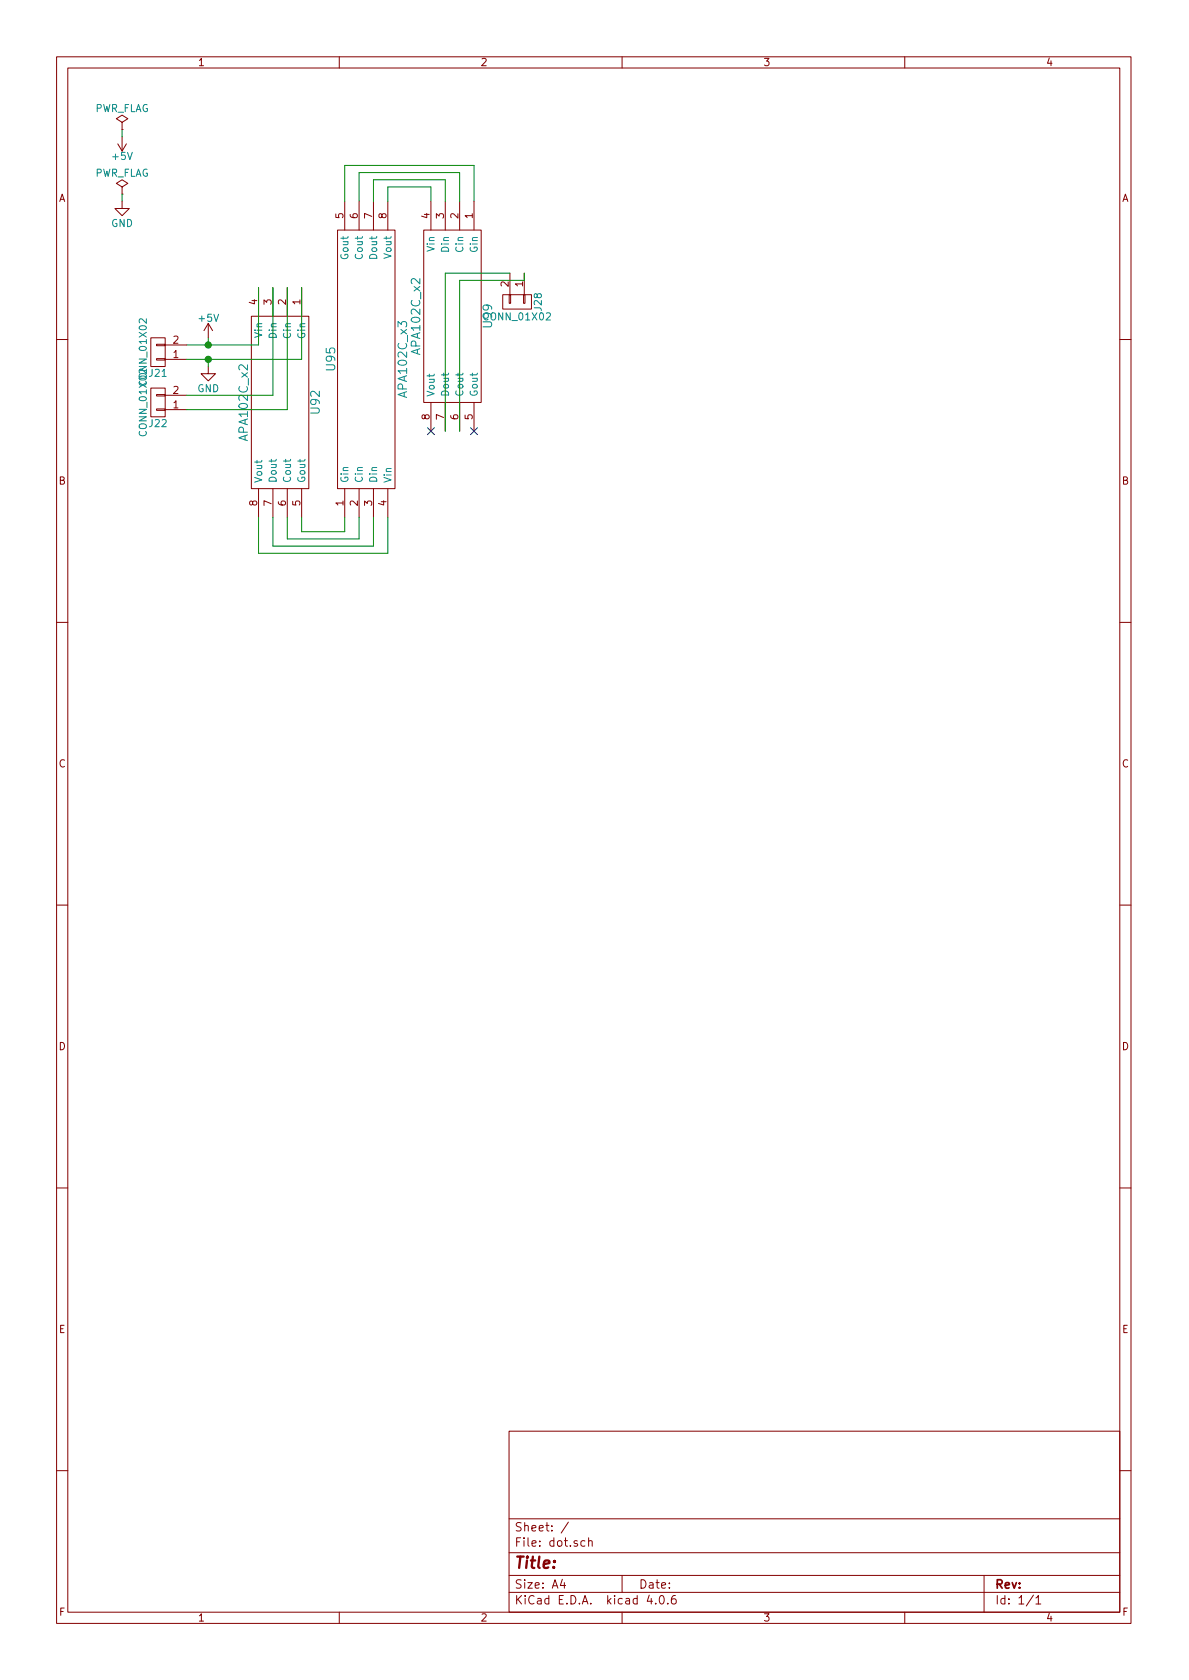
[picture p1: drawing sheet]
EESchema Schematic File Version 2
LIBS:apa102c
LIBS:conn
LIBS:power
LIBS:dot-cache
EELAYER 25 0
EELAYER END
$Descr A4 8268 11693 portrait
encoding utf-8
Sheet 1 1
Title ""
Date ""
Rev ""
Comp ""
Comment1 ""
Comment2 ""
Comment3 ""
Comment4 ""
$EndDescr
$Comp
L APA102C_x2 U92
U 1 1
P 1950 2800
F 0 "U92" H 1950 3050 60  0000 C CNN
F 1 "APA102C_x2" H 1950 2550 60  0000 C CNN
F 2 "apa102c_72m:APA102C_72m_x2" H 1950 2800 60  0001 C CNN
F 3 "" H 1950 2800 60  0001 C CNN
	1    1950 2800
	0    1    1    0   
$EndComp
$Comp
L APA102C_x3 U95
U 1 1
P 2550 2500
F 0 "U95" H 2550 2750 60  0000 C CNN
F 1 "APA102C_x3" H 2550 2250 60  0000 C CNN
F 2 "apa102c_72m:APA102C_72m_x3" H 2550 2500 60  0001 C CNN
F 3 "" H 2550 2500 60  0001 C CNN
	1    2550 2500
	0    -1   -1   0   
$EndComp
$Comp
L APA102C_x2 U99
U 1 1
P 3150 2200
F 0 "U99" H 3150 2450 60  0000 C CNN
F 1 "APA102C_x2" H 3150 1950 60  0000 C CNN
F 2 "apa102c_72m:APA102C_72m_x2" H 3150 2200 60  0001 C CNN
F 3 "" H 3150 2200 60  0001 C CNN
	1    3150 2200
	0    1    1    0   
$EndComp
$Comp
L GND #PWR02
U 1 1
P 850 1400
F 0 "#PWR02" H 850 1150 50  0001 C CNN
F 1 "GND" H 850 1250 50  0000 C CNN
F 2 "" H 850 1400 50  0001 C CNN
F 3 "" H 850 1400 50  0001 C CNN
	1    850  1400
	1    0    0    -1  
$EndComp
$Comp
L PWR_FLAG #FLG03
U 1 1
P 850 900
F 0 "#FLG03" H 850 975 50  0001 C CNN
F 1 "PWR_FLAG" H 850 1050 50  0000 C CNN
F 2 "" H 850 900 50  0001 C CNN
F 3 "" H 850 900 50  0001 C CNN
	1    850  900 
	1    0    0    -1  
$EndComp
$Comp
L +5V #PWR04
U 1 1
P 850 950
F 0 "#PWR04" H 850 800 50  0001 C CNN
F 1 "+5V" H 850 1090 50  0000 C CNN
F 2 "" H 850 950 50  0001 C CNN
F 3 "" H 850 950 50  0001 C CNN
	1    850  950 
	-1   0    0    1   
$EndComp
$Comp
L PWR_FLAG #FLG05
U 1 1
P 850 1350
F 0 "#FLG05" H 850 1425 50  0001 C CNN
F 1 "PWR_FLAG" H 850 1500 50  0000 C CNN
F 2 "" H 850 1350 50  0001 C CNN
F 3 "" H 850 1350 50  0001 C CNN
	1    850  1350
	1    0    0    -1  
$EndComp
$Comp
L CONN_01X02 J21
U 1 1
P 1100 2450
F 0 "J21" H 1100 2600 50  0000 C CNN
F 1 "CONN_01X02" V 1200 2450 50  0000 C CNN
F 2 "connector:Power_Connector" H 1100 2450 50  0001 C CNN
F 3 "" H 1100 2450 50  0001 C CNN
	1    1100 2450
	-1   0    0    1   
$EndComp
$Comp
L CONN_01X02 J22
U 1 1
P 1100 2800
F 0 "J22" H 1100 2950 50  0000 C CNN
F 1 "CONN_01X02" V 1200 2800 50  0000 C CNN
F 2 "connector:Sign_Connector" H 1100 2800 50  0001 C CNN
F 3 "" H 1100 2800 50  0001 C CNN
	1    1100 2800
	-1   0    0    1   
$EndComp
$Comp
L +5V #PWR015
U 1 1
P 1450 2350
F 0 "#PWR015" H 1450 2200 50  0001 C CNN
F 1 "+5V" H 1450 2490 50  0000 C CNN
F 2 "" H 1450 2350 50  0001 C CNN
F 3 "" H 1450 2350 50  0001 C CNN
	1    1450 2350
	1    0    0    -1  
$EndComp
$Comp
L GND #PWR016
U 1 1
P 1450 2550
F 0 "#PWR016" H 1450 2300 50  0001 C CNN
F 1 "GND" H 1450 2400 50  0000 C CNN
F 2 "" H 1450 2550 50  0001 C CNN
F 3 "" H 1450 2550 50  0001 C CNN
	1    1450 2550
	1    0    0    -1  
$EndComp
$Comp
L CONN_01X02 J28
U 1 1
P 3600 2100
F 0 "J28" H 3600 2250 50  0000 C CNN
F 1 "CONN_01X02" V 3700 2100 50  0000 C CNN
F 2 "connector:Sign_Connector" H 3600 2100 50  0001 C CNN
F 3 "" H 3600 2100 50  0001 C CNN
	1    3600 2100
	0    1    1    0   
$EndComp
NoConn ~ 3000 3000
NoConn ~ 3300 3000
Wire Wire Line
	850  950  850  900 
Wire Wire Line
	850  1350 850  1400
Wire Wire Line
	2100 3600 2100 3700
Wire Wire Line
	2100 3700 2400 3700
Wire Wire Line
	2400 3700 2400 3600
Wire Wire Line
	2000 3600 2000 3750
Wire Wire Line
	2000 3750 2500 3750
Wire Wire Line
	2500 3750 2500 3600
Wire Wire Line
	1900 3600 1900 3800
Wire Wire Line
	1900 3800 2600 3800
Wire Wire Line
	2600 3800 2600 3600
Wire Wire Line
	1800 3600 1800 3850
Wire Wire Line
	1800 3850 2700 3850
Wire Wire Line
	2700 3850 2700 3600
Wire Wire Line
	2700 1400 2700 1300
Wire Wire Line
	2700 1300 3000 1300
Wire Wire Line
	3000 1300 3000 1400
Wire Wire Line
	2600 1400 2600 1250
Wire Wire Line
	2600 1250 3100 1250
Wire Wire Line
	3100 1250 3100 1400
Wire Wire Line
	2500 1400 2500 1200
Wire Wire Line
	2500 1200 3200 1200
Wire Wire Line
	3200 1200 3200 1400
Wire Wire Line
	2400 1400 2400 1150
Wire Wire Line
	2400 1150 3300 1150
Wire Wire Line
	3300 1150 3300 1400
Wire Wire Line
	1300 2400 1800 2400
Wire Wire Line
	1300 2500 2100 2500
Wire Wire Line
	1450 2350 1450 2400
Connection ~ 1450 2400
Wire Wire Line
	1450 2550 1450 2500
Connection ~ 1450 2500
Wire Wire Line
	1300 2750 1900 2750
Wire Wire Line
	1300 2850 2000 2850
Wire Wire Line
	3550 1900 3100 1900
Wire Wire Line
	3650 1900 3650 1950
Wire Wire Line
	3650 1950 3200 1950
Wire Wire Line
	1800 2400 1800 2000
Wire Wire Line
	1900 2750 1900 2000
Wire Wire Line
	2000 2850 2000 2000
Wire Wire Line
	2100 2500 2100 2000
Wire Wire Line
	3100 1900 3100 3000
Wire Wire Line
	3200 1950 3200 3000
$EndSCHEMATC
